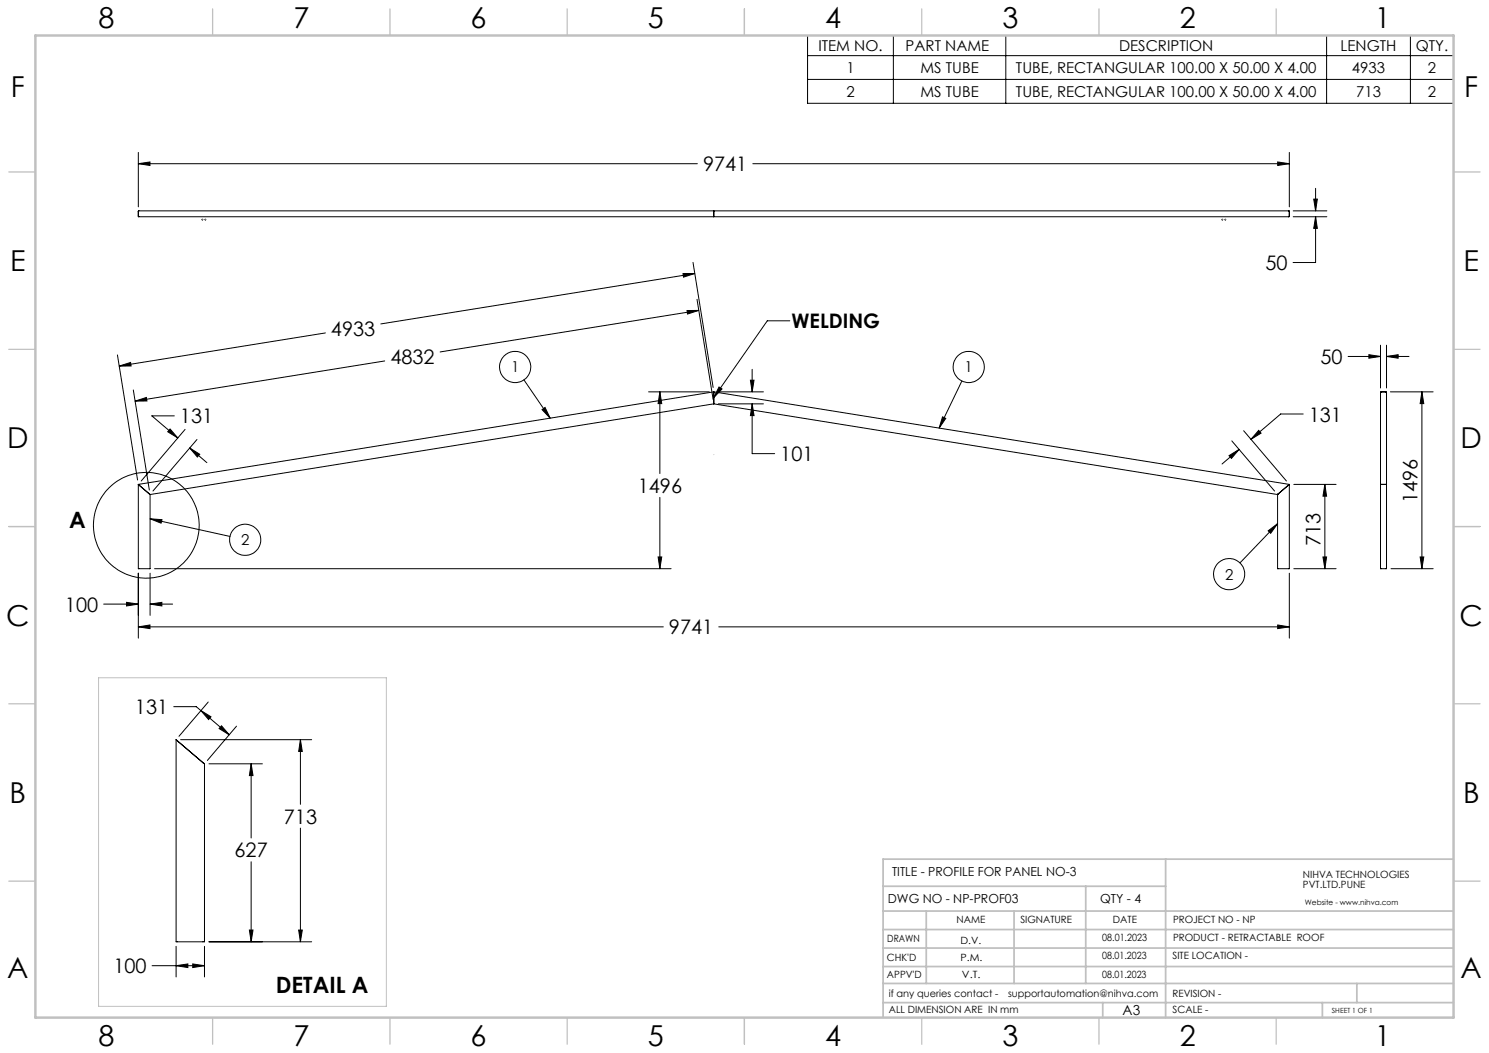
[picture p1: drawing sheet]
<svg xmlns="http://www.w3.org/2000/svg" width="420mm" height="297mm" viewBox="0 0 420 297" stroke-linecap="round" stroke-linejoin="round" font-family="sans-serif">
<g fill="none" stroke="#000" stroke-width=".28">
<path d="M227.8 10h182.2v19.1h-182.2zM227.8 15.7h182.2M252 10v19.1M283.7 10v19.1M374.2 10v19.1M397.8 10v19.1M227.8 22.4h182.2M39 46.2l3.3-.5v1zM39 59.6v1.4M39 43v15.3M39 46.2h157.7M39.2 59.5l-.2 .1"/>
<path d="M39.2 59.5l324.5 .1-.1 1.5h-324.4M201.3 59.5v.1zM201.3 59.6v1.4M212.3 46.2h151.4M360.4 45.7l3.3 .5-3.3 .5zM363.7 43v15.3M364.8 59.5h9.5M370.6 56.2h1l-.5 3.3zM371.1 53.1v6.4M39 61l.2 .1M192.7 77.1h3.3l-3.2 1.1zM195.5 74l5.7 35.3"/>
<path d="M196 77.1l-88.6 14.3M201.3 61v.1zM364.8 61.1h9.5M371.1 61.1v12.9h-6.4M371.1 61.1l.5 3.3h-1zM91.8 93.9l-58.2 9.4M193.8 87.6h3.3l-3.2 1zM196.6 84.4l4.6 28.3M197.1 87.6l-73 11.7M222.8 90.5h-6.4l-15.1 21.6M389.4 97.4v12M391.1 97.4v12"/>
<path d="M33.1 100.1l5.7 35.3M33.6 103.3l3.2-1.1 .2 1zM37.6 110l4.5 28.2M38.1 113.1l3.2-1 .2 1zM49.2 117.3h-6.4l7.4 6.2M108.5 101.8l-70.4 11.3M147.8 107.1l7.4 10.9M152.9 115.5l.8-.6 1.5 3.1zM183 110.5h17.1M186.1 110.5l.6 3.3h-1.1zM186.1 110.5v23.1M201.3 113.7v.2"/>
<path d="M201.3 110.5v3.2M201.3 113.9l-159 25.6M201.3 110.5l-162.3 26.1M201.3 113.9l159.1 25.6M201.3 110.5l162.4 26.1M202.6 113.9h12.7M202.6 110.5h12.7M202.8 109.1l.9 .6-2.4 2.4zM211.7 107.2h1l-.5 3.3zM212.2 113.9v14h6.3M212.2 104.2v6.3M212.2 113.9l.5 3.3h-1z"/>
<path d="M265.9 117.6l.9 .4-1.9 2.8zM271.3 107.5l-6.4 13.3M367.6 116.8h-6.4l-8.4 7.1M380.3 100.5h9.1M386.1 100l3.3 .5-3.3 .5zM389.5 110.6l1.6 .1v49.7h-1.7zM391.1 100.5h6.3M391.1 100.5l3.3-.5v1zM392.2 110.5h12M401.1 110.5v49.9M401.1 110.5l.5 3.3h-1zM39 136.6v23.8h3.3v-20.9"/>
<path d="M39 136.6l3.2 2.7M42.2 139.3l.1 .2M48 121l2.2 2.5-2.9-1.7zM52.2 121.1l-12.4 14.6M53.5 126.4l2.8 1.7-.6 .8zM53.5 126.4l4.8 4.1M55.6 124l-12.5 14.5M346.7 128.5l2.8-1.8-2.2 2.6zM347.5 124.4l12 14.1M349.5 126.7l-4.8 4.2M350.8 121.5l12.1 14.2M355 121.4l.7 .8-2.9 1.7z"/>
<path d="M360.5 139.3l-.1 .2M363.5 136.8l-3 2.5M363.7 136.6l-.2 .2M363.7 136.6v23.8h-3.3v-20.9M364.9 136.6h12M373.7 136.6v23.8M373.7 136.6l.5 3.3h-1zM390.9 136.6l-1.5 .2M390.9 136.6l.2 .2zM42.3 146.3l3.4 .3-.3 1zM42.3 146.3l22.6 5M185.6 157.1h1.1l-.6 3.3z"/>
<path d="M186.1 140.3v20.1M357.7 149.7l2.7-2-2 2.7zM360.4 147.7l-10.7 11.1M373.2 157.1h1l-.5 3.3zM400.6 157.1h1l-.5 3.3zM29.2 170.4h9.8M35.7 169.9l3.3 .5-3.3 .5zM39 176.8l3.3-.5v1zM39 161.7v18.3M39 176.8h148.1M42.3 170.4l3.3-.5v1zM42.3 161.7v11.9"/>
<path d="M42.3 170.4h6.4M43.6 160.4h145.7M202.7 176.8h161M360.4 176.3l3.3 .5-3.3 .5zM363.7 161.7v18.3M364.9 160.4h12M392.4 160.4h11.8M49 199.3h6.4l1.3 1.1M58.7 198l-8.2 9.7M49.7 208.6v57h8v-50.2l-7.6-6.4M49.7 208.6l.4 .4M50.9 208.6h37"/>
<path d="M56.7 200.4l2.8 1.8-.7 .7zM56.7 200.4l8 6.9M58.9 215.4h15.1M62.5 204.7l2.2 2.6-2.9-1.8zM66.7 204.8l-8.2 9.7M70.8 215.4l.6 3.4h-1.1zM70.8 215.4v21M84.7 208.6l.6 3.3h-1.1zM84.7 208.6v18.3M84.7 233.6v32M70.8 243.1v22.5M42.9 272.4h14.8"/>
<path d="M49.7 272.4l3.3-.5v1zM49.7 266.9v8.7M54.4 271.9l3.3 .5-3.3 .5zM57.7 266.9v8.7M58.9 265.6h29M70.3 262.3h1.1l-.6 3.3zM84.2 262.3h1.1l-.6 3.3z"/>
<circle cx="145.3" cy="103.5" r="4.4"/>
<circle cx="273.3" cy="103.5" r="4.4"/>
<circle cx="41.3" cy="148.2" r="14.9"/>
<circle cx="69.1" cy="152.3" r="4.4"/>
<circle cx="346.7" cy="161.9" r="4.4"/>
</g>
<g fill="none" stroke="#808000" stroke-width=".28">
<path d="M56.9 61.9h.1M57 61.9h.2M57.1 61.7v.1M57.1 61.9v.2M57.1 62.1v.1M57.3 61.9h.1M57.7 61.9h.1M57.8 61.9h.2M57.9 61.7v.1M57.9 61.9v.2M57.9 62.1v.1M58.1 61.9h.1"/>
<path d="M344.6 61.9h.1M344.7 61.9h.1M344.8 61.7v.1M344.8 61.9v.2M344.8 62.1v.1M344.9 61.9h.1M345.4 61.9h.1M345.5 61.9h.2M345.6 61.7v.1M345.6 61.9v.2M345.6 62.1v.1M345.8 61.9h.1"/>
</g>
<path d="M201.3 128.2h.1M27.8 191.2h81.2v92.6h-81.2z" fill="none" stroke="#c0c0c0" stroke-width=".28"/>
<g fill="none" stroke="#c0c0c0" stroke-width=".35">
<path d="M60 2.5v7.5M110 2.5v7.5M160 2.5v7.5M210 2.5v7.5M260 2.5v7.5M310 2.5v7.5M360 2.5v7.5M2.5 48.5h7.5M410 48.5h7.5M2.5 98.5h7.5M410 98.5h7.5M2.5 148.5h7.5"/>
<path d="M410 148.5h7.5M2.5 198.5h7.5M410 198.5h7.5M2.5 248.5h7.5M410 248.5h7.5M60 287v7.5M110 287v7.5M160 287v7.5M210 287v7.5M260 287v7.5M310 287v7.5M360 287v7.5"/>
</g>
<g fill="none" stroke="#c0c0c0" stroke-width=".5">
<path d="M249.1 257h160.9M249.1 250h79.7M261.3 257v20.4M286 257v20.4M306.2 250v27.4M328.8 242.3v44.7M410 242.3h-160.9v44.7M249.1 272.6h160.9M249.1 267.4h160.9M249.1 262.2h160.9M249.1 277.4h160.9M382.7 277.4v5.4"/>
<path d="M249.1 282.8h160.9M311 282.8v4.2M373 282.8v4.2"/>
</g>
<path d="M10 10h400v277h-400z" fill="none" stroke="#c0c0c0" stroke-width=".7"/>
<g fill="#000">
<path d="M202.8 109.1l.9 .6-2.4 2.4z"/>
<path d="M401.1 110.5l.5 3.3h-1zM400.6 157.1h1l-.5 3.3z"/>
<path d="M48 121l2.2 2.5-2.9-1.7zM53.5 126.4l2.8 1.7-.6 .8zM346.7 128.5l2.8-1.8-2.2 2.6zM355 121.4l.7 .8-2.9 1.7zM42.3 170.4l3.3-.5v1zM35.7 169.9l3.3 .5-3.3 .5zM39 176.8l3.3-.5v1zM360.4 176.3l3.3 .5-3.3 .5zM33.6 103.3l3.2-1.1 .2 1zM192.7 77.1h3.3l-3.2 1.1zM38.1 113.1l3.2-1 .2 1zM193.8 87.6h3.3l-3.2 1zM212.2 113.9l.5 3.3h-1zM211.7 107.2h1l-.5 3.3zM186.1 110.5l.6 3.3h-1.1zM185.6 157.1h1.1l-.6 3.3zM39 46.2l3.3-.5v1zM360.4 45.7l3.3 .5-3.3 .5zM370.6 56.2h1l-.5 3.3zM371.1 61.1l.5 3.3h-1zM84.2 262.3h1.1l-.6 3.3zM84.7 208.6l.6 3.3h-1.1zM70.3 262.3h1.1l-.6 3.3zM70.8 215.4l.6 3.4h-1.1zM62.5 204.7l2.2 2.6-2.9-1.8zM56.7 200.4l2.8 1.8-.7 .7zM49.7 272.4l3.3-.5v1zM54.4 271.9l3.3 .5-3.3 .5zM386.1 100l3.3 .5-3.3 .5zM391.1 100.5l3.3-.5v1z"/>
<path d="M373.7 136.6l.5 3.3h-1zM373.2 157.1h1l-.5 3.3z"/>
<path d="M357.7 149.7l2.7-2-2 2.7zM42.3 146.3l3.4 .3-.3 1zM265.9 117.6l.9 .4-1.9 2.8zM152.9 115.5l.8-.6 1.5 3.1z"/>
</g>
<g font-size="8.1">
<text x="27.8" y="8">8</text>
<text x="82.8" y="8">7</text>
<text x="132.8" y="8">6</text>
<text x="182.8" y="8">5</text>
<text x="232.8" y="8">4</text>
<text x="282.8" y="8">3</text>
<text x="332.8" y="8">2</text>
<text x="387.8" y="8">1</text>
<text x="3" y="27.2">F</text>
<text x="413" y="27.2">F</text>
<text x="2.8" y="76.5">E</text>
<text x="412.8" y="76.5">E</text>
<text x="2" y="126.5">D</text>
<text x="412" y="126.5">D</text>
<text x="1.7" y="176.5">C</text>
<text x="411.7" y="176.5">C</text>
<text x="2.7" y="226.5">B</text>
<text x="412.7" y="226.5">B</text>
<text x="2" y="275.7">A</text>
<text x="412" y="275.7">A</text>
<text x="27.8" y="295">8</text>
<text x="82.8" y="295">7</text>
<text x="132.8" y="295">6</text>
<text x="182.8" y="295">5</text>
<text x="232.8" y="295">4</text>
<text x="282.8" y="295">3</text>
<text x="332.8" y="295">2</text>
<text x="387.8" y="295">1</text>
</g>
<g font-size="6.3">
<text x="19.5" y="148.8">A</text>
<text x="77.8" y="280.1">DETAIL A</text>
</g>
<g font-size="5.6">
<text x="198.3" y="48.3">9741</text>
<text x="356.9" y="76.2">50</text>
<text x="93.4" y="94.8">4933</text>
<text x="223.3" y="92.6">WELDING</text>
<text x="110.1" y="102.7">4832</text>
<text x="372.5" y="102.7">50</text>
<text x="50.8" y="119.4">131</text>
<text x="369.2" y="118.9">131</text>
<text x="220.1" y="130.1">101</text>
<text x="179.9" y="139">1496</text>
<text x="399.9" y="142" transform="rotate(-90 399.9 142)">1496</text>
<text x="372.5" y="153.9" transform="rotate(-90 372.5 153.9)">713</text>
<text x="18.3" y="172.5">100</text>
<text x="188.7" y="178.9">9741</text>
<text x="38.1" y="201.4">131</text>
<text x="80.1" y="232.3">713</text>
<text x="66.2" y="241.8">627</text>
<text x="32" y="274.5">100</text>
</g>
<g font-size="4.2">
<text x="230.9" y="14.4">ITEM NO.</text>
<text x="255.5" y="14.4">PART NAME</text>
<text x="315.7" y="14.4">DESCRIPTION</text>
<text x="378.1" y="14.4">LENGTH</text>
<text x="399.3" y="14.4">QTY.</text>
<text x="238.7" y="20.6">1</text>
<text x="259.6" y="20.6">MS TUBE</text>
<text x="286.6" y="20.6">TUBE, RECTANGULAR 100.00 X 50.00 X 4.00</text>
<text x="381.3" y="20.6">4933</text>
<text x="402.7" y="20.6">2</text>
<text x="238.7" y="27.3">2</text>
<text x="259.6" y="27.3">MS TUBE</text>
<text x="286.6" y="27.3">TUBE, RECTANGULAR 100.00 X 50.00 X 4.00</text>
<text x="382.5" y="27.3">713</text>
<text x="402.7" y="27.3">2</text>
<text x="144.2" y="105">1</text>
<text x="272.1" y="105">1</text>
<text x="68" y="153.8">2</text>
<text x="345.5" y="163.5">2</text>
</g>
<text font-size="3.9" x="316.7" y="286.4">A3</text>
<g font-size="3.5">
<text x="251.6" y="247.2">TITLE - PROFILE FOR PANEL NO-3</text>
<text x="250.4" y="254.8">DWG NO - NP-PROF03</text>
<text x="310.3" y="254.8">QTY - 4</text>
</g>
<g font-size="2.8">
<text x="367.5" y="247.7">NIHVA TECHNOLOGIES</text>
<text x="367.5" y="250.5">PVT.LTD.PUNE</text>
<text x="269.8" y="260.4">NAME</text>
<text x="287.8" y="260.4">SIGNATURE</text>
<text x="313.9" y="260.5">DATE</text>
<text x="330.9" y="260.5">PROJECT NO - NP</text>
<text x="250.3" y="265.7">DRAWN</text>
<text x="270.9" y="266.1">D.V.</text>
<text x="310.9" y="265.5">08.01.2023</text>
<text x="330.9" y="265.5">PRODUCT - RETRACTABLE ROOF</text>
<text x="250.2" y="271.1">CHK'D</text>
<text x="250.2" y="275.8">APPV'D</text>
<text x="270.9" y="271.1">P.M.</text>
<text x="271.3" y="275.8">V.T.</text>
<text x="310.9" y="270.6">08.01.2023</text>
<text x="310.9" y="275.8">08.01.2023</text>
<text x="330.7" y="270.6">SITE LOCATION -</text>
<text x="250.7" y="281.1">if any queries contact -</text>
<text x="284.3" y="281.1">supportautomation@nihva.com</text>
<text x="330.7" y="281.1">REVISION -</text>
<text x="250.7" y="285.6">ALL DIMENSION ARE IN mm</text>
<text x="330.7" y="285.6">SCALE -</text>
</g>
<text font-size="2.1" x="368.1" y="255.1">Website - www.nihva.com</text>
<text font-size="2" x="375.7" y="285.6">SHEET 1 OF 1</text>
</svg>
